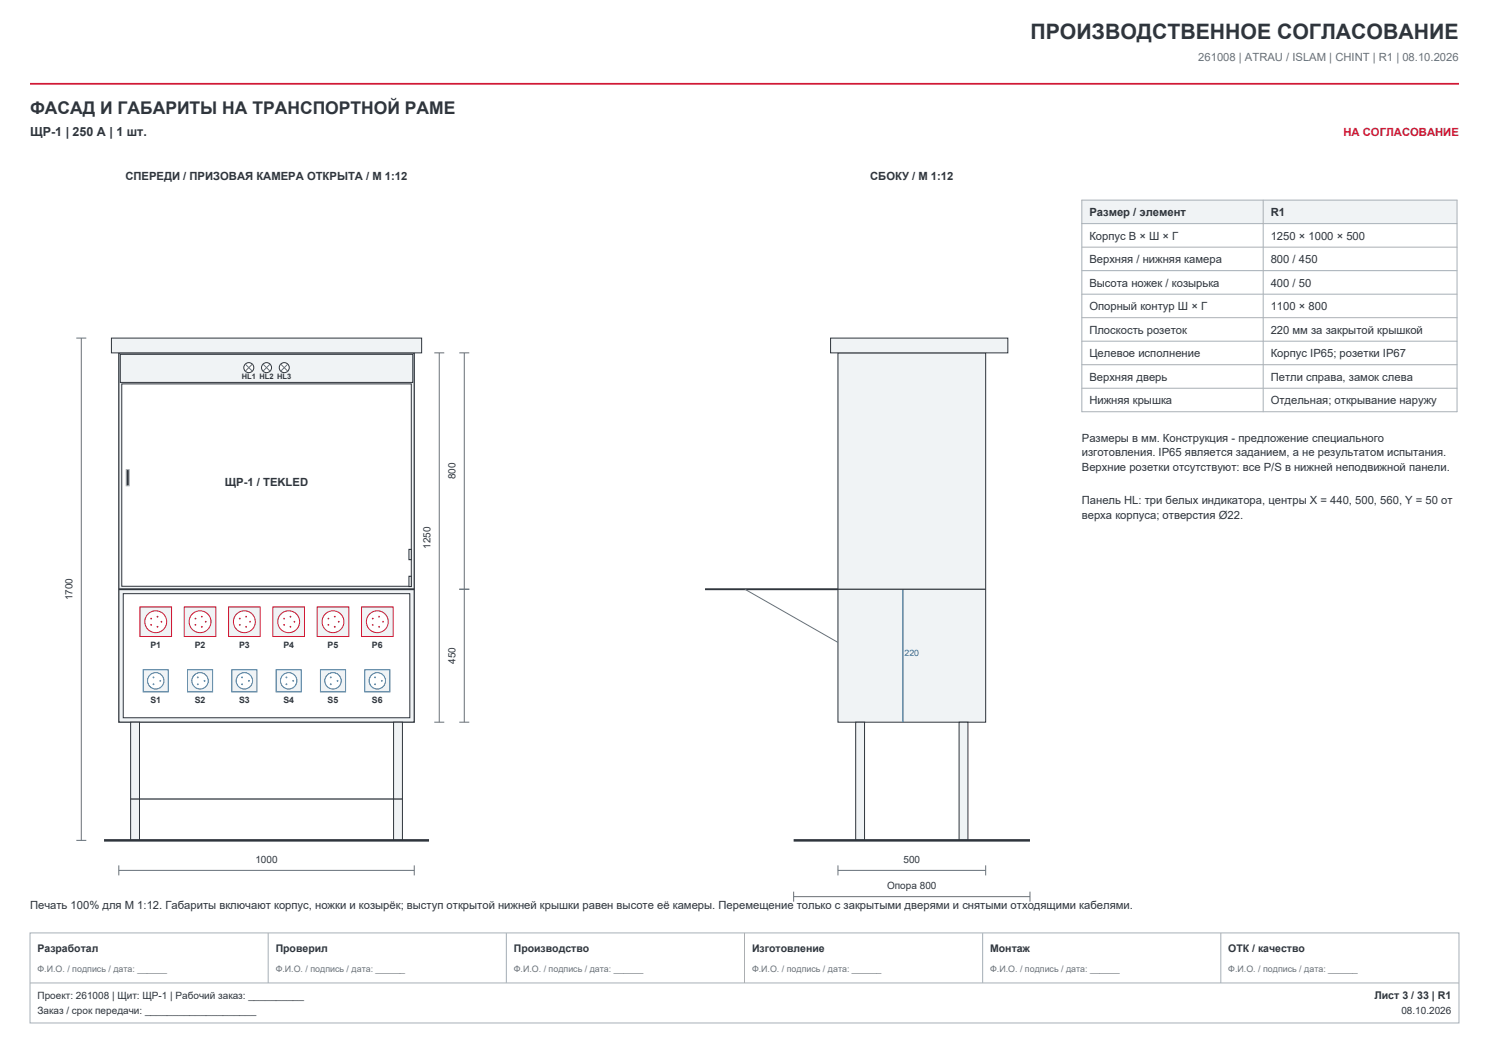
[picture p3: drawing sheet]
<svg xmlns="http://www.w3.org/2000/svg" width="420mm" height="297mm" viewBox="0 0 420 297" stroke-linecap="round" stroke-linejoin="round" font-family="sans-serif">
<path d="M8.5 23.6h403" fill="none" stroke="#d11935" stroke-width=".49"/>
<path d="M8.5 263.1h403v25.4h-403z" fill-rule="evenodd" fill="#fff" stroke="#a7b0b7" stroke-width=".28"/>
<path d="M8.5 277.2h403M75.6 263.1v14.1M142.8 263.1v14.1M210 263.1v14.1M277.2 263.1v14.1M344.4 263.1v14.1" fill="none" stroke="#a7b0b7" stroke-width=".28"/>
<path d="M33.5 99.5h83.3v104.2h-83.3z" fill-rule="evenodd" fill="#f0f3f5" stroke="#2f353c" stroke-width=".35"/>
<path d="M33.9 99.9h82.5v8h-82.5z" fill-rule="evenodd" fill="#f0f3f5" stroke="#2f353c" stroke-width=".28"/>
<circle cx="70.2" cy="103.7" r="1.41" fill="#fff" stroke="#2f353c" stroke-width=".28"/>
<path d="M69.1 102.6l2.1 2.2M71.2 102.6l-2.1 2.2" fill="none" stroke="#66717b" stroke-width=".28"/>
<circle cx="75.2" cy="103.7" r="1.41" fill="#fff" stroke="#2f353c" stroke-width=".28"/>
<path d="M74.1 102.6l2.1 2.2M76.2 102.6l-2.1 2.2" fill="none" stroke="#66717b" stroke-width=".28"/>
<circle cx="80.2" cy="103.7" r="1.41" fill="#fff" stroke="#2f353c" stroke-width=".28"/>
<path d="M79.1 102.6l2.1 2.2M81.2 102.6l-2.1 2.2" fill="none" stroke="#66717b" stroke-width=".28"/>
<path d="M34.3 108.3h81.7v57.1h-81.7z" fill-rule="evenodd" fill="#fff" stroke="#2f353c" stroke-width=".28"/>
<path d="M35.6 132.4h.8v4.6h-.8z" fill-rule="evenodd" fill="#2f353c" stroke="#a7b0b7" stroke-width=".28"/>
<g fill="#f0f3f5" stroke="#2f353c" stroke-width=".28">
<path d="M115.3 154.9h.7v3h-.7z" fill-rule="evenodd"/>
<path d="M115.3 162.5h.7v2.9h-.7z" fill-rule="evenodd"/>
</g>
<path d="M34.8 167.4h80.8v35h-80.8z" fill-rule="evenodd" fill="#fff" stroke="#2f353c" stroke-width=".28"/>
<path d="M39.5 171.2h8.9v8.3h-8.9z" fill-rule="evenodd" fill="#f0f3f5" stroke="#d11935" stroke-width=".28"/>
<circle cx="43.9" cy="175.4" r="3.1" fill="#fff" stroke="#d11935" stroke-width=".28"/>
<g fill="#d11935">
<circle cx="45.5" cy="175.4" r=".25"/>
<circle cx="44.4" cy="173.9" r=".25"/>
<circle cx="42.6" cy="174.5" r=".25"/>
<circle cx="42.6" cy="176.2" r=".25"/>
<circle cx="44.4" cy="176.8" r=".25"/>
</g>
<path d="M40.4 188.9h7.1v6.3h-7.1z" fill-rule="evenodd" fill="#f0f3f5" stroke="#2273ac" stroke-width=".28"/>
<circle cx="43.9" cy="192" r="2.31" fill="#fff" stroke="#2273ac" stroke-width=".28"/>
<g fill="#2273ac">
<circle cx="45.2" cy="192" r=".25"/>
<circle cx="43.3" cy="191.1" r=".25"/>
<circle cx="43.3" cy="193" r=".25"/>
</g>
<path d="M52 171.2h8.9v8.3h-8.9z" fill-rule="evenodd" fill="#f0f3f5" stroke="#d11935" stroke-width=".28"/>
<circle cx="56.4" cy="175.4" r="3.1" fill="#fff" stroke="#d11935" stroke-width=".28"/>
<g fill="#d11935">
<circle cx="58" cy="175.4" r=".25"/>
<circle cx="56.9" cy="173.9" r=".25"/>
<circle cx="55.1" cy="174.5" r=".25"/>
<circle cx="55.1" cy="176.2" r=".25"/>
<circle cx="56.9" cy="176.8" r=".25"/>
</g>
<path d="M52.9 188.9h7.1v6.3h-7.1z" fill-rule="evenodd" fill="#f0f3f5" stroke="#2273ac" stroke-width=".28"/>
<circle cx="56.4" cy="192" r="2.31" fill="#fff" stroke="#2273ac" stroke-width=".28"/>
<g fill="#2273ac">
<circle cx="57.7" cy="192" r=".25"/>
<circle cx="55.8" cy="191.1" r=".25"/>
<circle cx="55.8" cy="193" r=".25"/>
</g>
<path d="M64.5 171.2h8.9v8.3h-8.9z" fill-rule="evenodd" fill="#f0f3f5" stroke="#d11935" stroke-width=".28"/>
<circle cx="68.9" cy="175.4" r="3.1" fill="#fff" stroke="#d11935" stroke-width=".28"/>
<g fill="#d11935">
<circle cx="70.5" cy="175.4" r=".25"/>
<circle cx="69.4" cy="173.9" r=".25"/>
<circle cx="67.6" cy="174.5" r=".25"/>
<circle cx="67.6" cy="176.2" r=".25"/>
<circle cx="69.4" cy="176.8" r=".25"/>
</g>
<path d="M65.4 188.9h7.1v6.3h-7.1z" fill-rule="evenodd" fill="#f0f3f5" stroke="#2273ac" stroke-width=".28"/>
<circle cx="68.9" cy="192" r="2.31" fill="#fff" stroke="#2273ac" stroke-width=".28"/>
<g fill="#2273ac">
<circle cx="70.2" cy="192" r=".25"/>
<circle cx="68.3" cy="191.1" r=".25"/>
<circle cx="68.3" cy="193" r=".25"/>
</g>
<path d="M77 171.2h8.9v8.3h-8.9z" fill-rule="evenodd" fill="#f0f3f5" stroke="#d11935" stroke-width=".28"/>
<circle cx="81.4" cy="175.4" r="3.1" fill="#fff" stroke="#d11935" stroke-width=".28"/>
<g fill="#d11935">
<circle cx="83" cy="175.4" r=".25"/>
<circle cx="81.9" cy="173.9" r=".25"/>
<circle cx="80.1" cy="174.5" r=".25"/>
<circle cx="80.1" cy="176.2" r=".25"/>
<circle cx="81.9" cy="176.8" r=".25"/>
</g>
<path d="M77.9 188.9h7.1v6.3h-7.1z" fill-rule="evenodd" fill="#f0f3f5" stroke="#2273ac" stroke-width=".28"/>
<circle cx="81.4" cy="192" r="2.31" fill="#fff" stroke="#2273ac" stroke-width=".28"/>
<g fill="#2273ac">
<circle cx="82.7" cy="192" r=".25"/>
<circle cx="80.8" cy="191.1" r=".25"/>
<circle cx="80.8" cy="193" r=".25"/>
</g>
<path d="M89.5 171.2h8.9v8.3h-8.9z" fill-rule="evenodd" fill="#f0f3f5" stroke="#d11935" stroke-width=".28"/>
<circle cx="93.9" cy="175.4" r="3.1" fill="#fff" stroke="#d11935" stroke-width=".28"/>
<g fill="#d11935">
<circle cx="95.5" cy="175.4" r=".25"/>
<circle cx="94.4" cy="173.9" r=".25"/>
<circle cx="92.6" cy="174.5" r=".25"/>
<circle cx="92.6" cy="176.2" r=".25"/>
<circle cx="94.4" cy="176.8" r=".25"/>
</g>
<path d="M90.4 188.9h7.1v6.3h-7.1z" fill-rule="evenodd" fill="#f0f3f5" stroke="#2273ac" stroke-width=".28"/>
<circle cx="93.9" cy="192" r="2.31" fill="#fff" stroke="#2273ac" stroke-width=".28"/>
<g fill="#2273ac">
<circle cx="95.2" cy="192" r=".25"/>
<circle cx="93.3" cy="191.1" r=".25"/>
<circle cx="93.3" cy="193" r=".25"/>
</g>
<path d="M102 171.2h8.9v8.3h-8.9z" fill-rule="evenodd" fill="#f0f3f5" stroke="#d11935" stroke-width=".28"/>
<circle cx="106.4" cy="175.4" r="3.1" fill="#fff" stroke="#d11935" stroke-width=".28"/>
<g fill="#d11935">
<circle cx="108" cy="175.4" r=".25"/>
<circle cx="106.9" cy="173.9" r=".25"/>
<circle cx="105.1" cy="174.5" r=".25"/>
<circle cx="105.1" cy="176.2" r=".25"/>
<circle cx="106.9" cy="176.8" r=".25"/>
</g>
<path d="M102.9 188.9h7.1v6.3h-7.1z" fill-rule="evenodd" fill="#f0f3f5" stroke="#2273ac" stroke-width=".28"/>
<circle cx="106.4" cy="192" r="2.31" fill="#fff" stroke="#2273ac" stroke-width=".28"/>
<g fill="#2273ac">
<circle cx="107.7" cy="192" r=".25"/>
<circle cx="105.8" cy="191.1" r=".25"/>
<circle cx="105.8" cy="193" r=".25"/>
</g>
<path d="M33.5 166.2h83.3" fill="none" stroke="#2f353c" stroke-width=".53"/>
<g fill="#f0f3f5" stroke="#2f353c" stroke-width=".28">
<path d="M36.8 203.7h2.5v33.3h-2.5z" fill-rule="evenodd"/>
<path d="M111 203.7h2.5v33.3h-2.5z" fill-rule="evenodd"/>
</g>
<path d="M29.3 237h91.7" fill="none" stroke="#2f353c" stroke-width=".71" stroke-linecap="butt"/>
<path d="M36.8 225.4h76.7" fill="none" stroke="#2f353c" stroke-width=".35"/>
<path d="M31.4 95.4h87.5v4.1h-87.5z" fill-rule="evenodd" fill="#f0f3f5" stroke="#2f353c" stroke-width=".28"/>
<g fill="none" stroke="#66717b" stroke-width=".28">
<path d="M21.5 95.4h2.8M22.9 95.4v141.6M122.5 99.5h2.8M123.9 99.5v104.2M129.5 99.5h2.9M131 99.5v104.2M129.5 166.2h2.9M122.5 203.7h2.8M129.5 203.7h2.9M21.5 237h2.8M33.5 245.5h83.3M33.5 244.1v2.8"/>
<path d="M116.8 244.1v2.8"/>
</g>
<path d="M236.4 99.5h41.6v104.2h-41.6z" fill-rule="evenodd" fill="#f0f3f5" stroke="#2f353c" stroke-width=".28"/>
<path d="M254.7 166.2v37.5" fill="none" stroke="#2273ac" stroke-width=".35"/>
<path d="M236.4 166.2h41.6" fill="none" stroke="#2f353c" stroke-width=".35"/>
<path d="M234.3 95.4h50v4.1h-50z" fill-rule="evenodd" fill="#f0f3f5" stroke="#2f353c" stroke-width=".28"/>
<path d="M198.9 166.2h37.5" fill="none" stroke="#2f353c" stroke-width=".53"/>
<path d="M210.1 166.2l26.3 15" fill="none" stroke="#66717b" stroke-width=".28"/>
<g fill="#f0f3f5" stroke="#2f353c" stroke-width=".28">
<path d="M241.4 203.7h2.5v33.3h-2.5z" fill-rule="evenodd"/>
<path d="M270.5 203.7h2.5v33.3h-2.5z" fill-rule="evenodd"/>
</g>
<path d="M223.9 237h66.6" fill="none" stroke="#2f353c" stroke-width=".71" stroke-linecap="butt"/>
<path d="M223.9 252.9h66.6M223.9 251.5v2.8M236.4 245.5h41.6M236.4 244.1v2.8M278 244.1v2.8M290.5 251.5v2.8" fill="none" stroke="#66717b" stroke-width=".28"/>
<path d="M305.2 56.4h105.8v6.7h-105.8z" fill-rule="evenodd" fill="#f0f3f5"/>
<path d="M305.2 56.4h105.8v59.7h-105.8zM356.3 56.4v59.7M305.2 63.1h105.8M305.2 69.7h105.8M305.2 76.3h105.8M305.2 83h105.8M305.2 89.6h105.8M305.2 96.2h105.8M305.2 102.9h105.8M305.2 109.5h105.8" fill="none" stroke="#a7b0b7" stroke-width=".28"/>
<text font-size="6" fill="#2f353c" x="290.7" y="10.9">ПРОИЗВОДСТВЕННОЕ СОГЛАСОВАНИЕ</text>
<text font-size="4.9" fill="#2f353c" x="8.5" y="32.1">ФАСАД И ГАБАРИТЫ НА ТРАНСПОРТНОЙ РАМЕ</text>
<text font-size="3.5" fill="#2f353c" x="8.5" y="38.5">ЩР-1 | 250 А | 1 шт.</text>
<text font-size="3.2" fill="#66717b" x="338" y="17.3">261008 | ATRАU / ISLAM | CHINT | R1 | 08.10.2026</text>
<text font-size="3.2" fill="#d11935" x="378.9" y="38.5">НА СОГЛАСОВАНИЕ</text>
<g font-size="3.2" fill="#2f353c">
<text x="35.4" y="50.8">СПЕРЕДИ / ПРИЗОВАЯ КАМЕРА ОТКРЫТА / М 1:12</text>
<text x="245.5" y="50.8">СБОКУ / М 1:12</text>
<text x="307.3" y="61">Размер / элемент</text>
<text x="358.4" y="61">R1</text>
<text x="307.3" y="67.7">Корпус В × Ш × Г</text>
<text x="358.4" y="67.7">1250 × 1000 × 500</text>
<text x="307.3" y="74.3">Верхняя / нижняя камера</text>
<text x="358.4" y="74.3">800 / 450</text>
<text x="307.3" y="80.9">Высота ножек / козырька</text>
<text x="358.4" y="80.9">400 / 50</text>
<text x="307.3" y="87.6">Опорный контур Ш × Г</text>
<text x="358.4" y="87.6">1100 × 800</text>
<text x="307.3" y="94.2">Плоскость розеток</text>
<text x="358.4" y="94.2">220 мм за закрытой крышкой</text>
<text x="307.3" y="100.8">Целевое исполнение</text>
<text x="358.4" y="100.8">Корпус IP65; розетки IP67</text>
<text x="307.3" y="107.5">Верхняя дверь</text>
<text x="358.4" y="107.5">Петли справа, замок слева</text>
<text x="307.3" y="114.1">Нижняя крышка</text>
<text x="358.4" y="114.1">Отдельная; открывание наружу</text>
<text x="305.2" y="124.6">Размеры в мм. Конструкция - предложение специального</text>
<text x="305.2" y="128.7">изготовления. IP65 является заданием, а не результатом испытания.</text>
<text x="63.4" y="137">ЩР-1 / TEKLED</text>
<text x="305.2" y="132.9">Верхние розетки отсутствуют: все P/S в нижней неподвижной панели.</text>
<text x="305.2" y="142.3">Панель HL: три белых индикатора, центры X = 440, 500, 560, Y = 50 от</text>
<text x="305.2" y="146.4">верха корпуса; отверстия Ø22.</text>
<text x="8.5" y="256.4">Печать 100% для М 1:12. Габариты включают корпус, ножки и козырёк; выступ открытой нижней крышки равен высоте её камеры. Перемещение только с закрытыми дверями и снятыми отходящими кабелями.</text>
</g>
<g font-size="3" fill="#2f353c">
<text x="10.6" y="268.4">Разработал</text>
<text x="77.8" y="268.4">Проверил</text>
<text x="144.9" y="268.4">Производство</text>
<text x="212.1" y="268.4">Изготовление</text>
<text x="279.3" y="268.4">Монтаж</text>
<text x="346.5" y="268.4">ОТК / качество</text>
<text x="387.7" y="281.8">Лист 3 / 33 | R1</text>
</g>
<g font-size="2.8" fill="#2f353c">
<text x="128.5" y="135.2" transform="rotate(-90 128.5 135.2)">800</text>
<text x="121.4" y="154.8" transform="rotate(-90 121.4 154.8)">1250</text>
<text x="20.5" y="169.3" transform="rotate(-90 20.5 169.3)">1700</text>
<text x="128.5" y="187.3" transform="rotate(-90 128.5 187.3)">450</text>
<text x="72" y="243.4">1000</text>
<text x="254.8" y="243.4">500</text>
<text x="250.2" y="250.8">Опора 800</text>
<text x="10.6" y="281.8">Проект: 261008 | Щит: ЩР-1 | Рабочий заказ: __________</text>
<text x="10.6" y="286.1">Заказ / срок передачи: ____________________</text>
<text x="395.3" y="286.1">08.10.2026</text>
</g>
<g font-size="2.5" fill="#2f353c">
<text x="42.4" y="182.7">P1</text>
<text x="54.9" y="182.7">P2</text>
<text x="67.4" y="182.7">P3</text>
<text x="79.9" y="182.7">P4</text>
<text x="92.4" y="182.7">P5</text>
<text x="104.9" y="182.7">P6</text>
<text x="42.4" y="198.3">S1</text>
<text x="54.9" y="198.3">S2</text>
<text x="67.4" y="198.3">S3</text>
<text x="79.9" y="198.3">S4</text>
<text x="92.4" y="198.3">S5</text>
<text x="104.9" y="198.3">S6</text>
</g>
<text font-size="2.5" fill="#2273ac" x="255.1" y="184.9">220</text>
<g font-size="2.5" fill="#66717b">
<text x="10.6" y="274.1">Ф.И.О. / подпись / дата: ______</text>
<text x="77.8" y="274.1">Ф.И.О. / подпись / дата: ______</text>
<text x="144.9" y="274.1">Ф.И.О. / подпись / дата: ______</text>
<text x="212.1" y="274.1">Ф.И.О. / подпись / дата: ______</text>
<text x="279.3" y="274.1">Ф.И.О. / подпись / дата: ______</text>
<text x="346.5" y="274.1">Ф.И.О. / подпись / дата: ______</text>
</g>
<text font-size="2.1" fill="#2f353c" x="68.2" y="106.9">HL1 HL2 HL3</text>
</svg>
